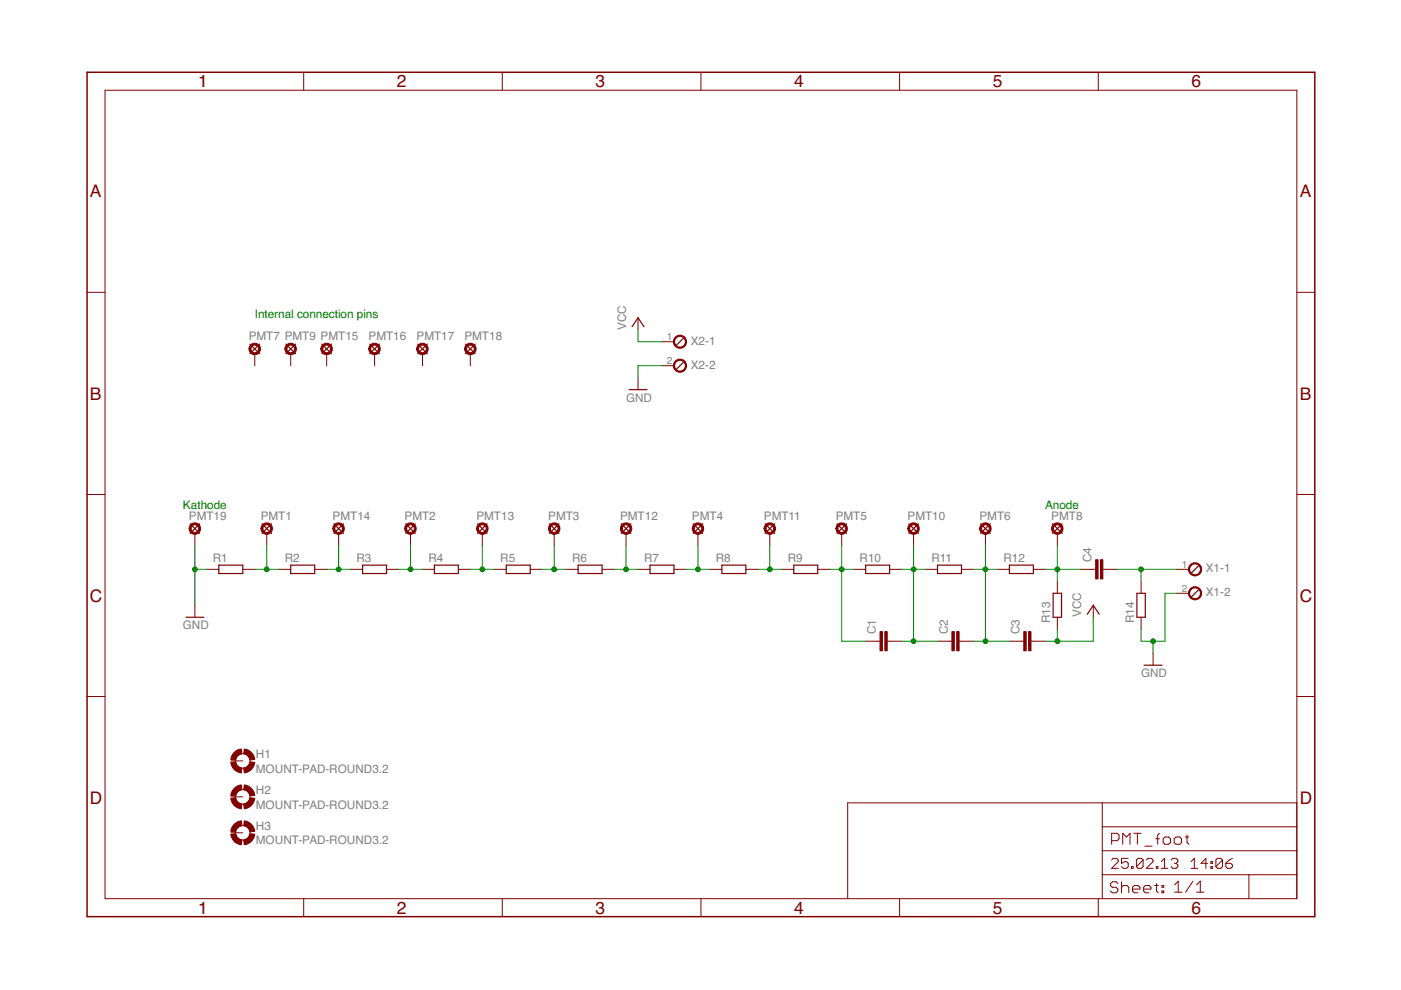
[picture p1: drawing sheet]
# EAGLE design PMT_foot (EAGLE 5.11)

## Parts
C1  C15/7  [C15B7]
C2  C15/7  [C15B7]
C3  C15/7  [C15B7]
C4  C5/2.5  [C5B2.5]
H1  MOUNT-PAD-ROUND3.2  [3,2-PAD]
H2  MOUNT-PAD-ROUND3.2  [3,2-PAD]
H3  MOUNT-PAD-ROUND3.2  [3,2-PAD]
PMT1  SE14  [SE14]
PMT2  SE14  [SE14]
PMT3  SE14  [SE14]
PMT4  SE14  [SE14]
PMT5  SE14  [SE14]
PMT6  SE14  [SE14]
PMT7  SE14  [SE14]
PMT8  SE14  [SE14]
PMT9  SE14  [SE14]
PMT10  SE14  [SE14]
PMT11  SE14  [SE14]
PMT12  SE14  [SE14]
PMT13  SE14  [SE14]
PMT14  SE14  [SE14]
PMT15  SE14  [SE14]
PMT16  SE14  [SE14]
PMT17  SE14  [SE14]
PMT18  SE14  [SE14]
PMT19  SE14  [SE14]
R1  R-EU_0207/2V  [0207/2V]
R2  R-EU_0207/2V  [0207/2V]
R3  R-EU_0207/2V  [0207/2V]
R4  R-EU_0207/2V  [0207/2V]
R5  R-EU_0207/2V  [0207/2V]
R6  R-EU_0207/2V  [0207/2V]
R7  R-EU_0207/2V  [0207/2V]
R8  R-EU_0207/2V  [0207/2V]
R9  R-EU_0207/2V  [0207/2V]
R10  R-EU_0207/2V  [0207/2V]
R11  R-EU_0207/2V  [0207/2V]
R12  R-EU_0207/2V  [0207/2V]
R13  R-EU_0207/2V  [0207/2V]
R14  R-EU_0207/2V  [0207/2V]
X1  MPT2  [2POL254]
X2  MPT2  [2POL254]

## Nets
GND: PMT19.MP R1.1 R14.1 X1.2 X2.2
N$2: PMT1.MP R1.2 R2.1
N$3: PMT14.MP R2.2 R3.1
N$4: PMT2.MP R3.2 R4.1
N$5: PMT13.MP R4.2 R5.1
N$6: PMT3.MP R5.2 R6.1
N$7: PMT12.MP R6.2 R7.1
N$8: PMT4.MP R7.2 R8.1
N$9: PMT11.MP R8.2 R9.1
N$10: C1.1 PMT5.MP R9.2 R10.1
N$11: C1.2 C2.1 PMT10.MP R10.2 R11.1
N$12: C2.2 C3.1 PMT6.MP R11.2 R12.1
N$13: C4.1 PMT8.MP R12.2 R13.2
N$17: C4.2 R14.2 X1.1
VCC: C3.2 R13.1 X2.1
Unconnected: H1.B3,2(MOUNT) H2.B3,2(MOUNT) H3.B3,2(MOUNT) PMT7.MP PMT9.MP PMT15.MP PMT16.MP PMT17.MP PMT18.MP

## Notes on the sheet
- Internal connection pins
- Kathode | Anode
